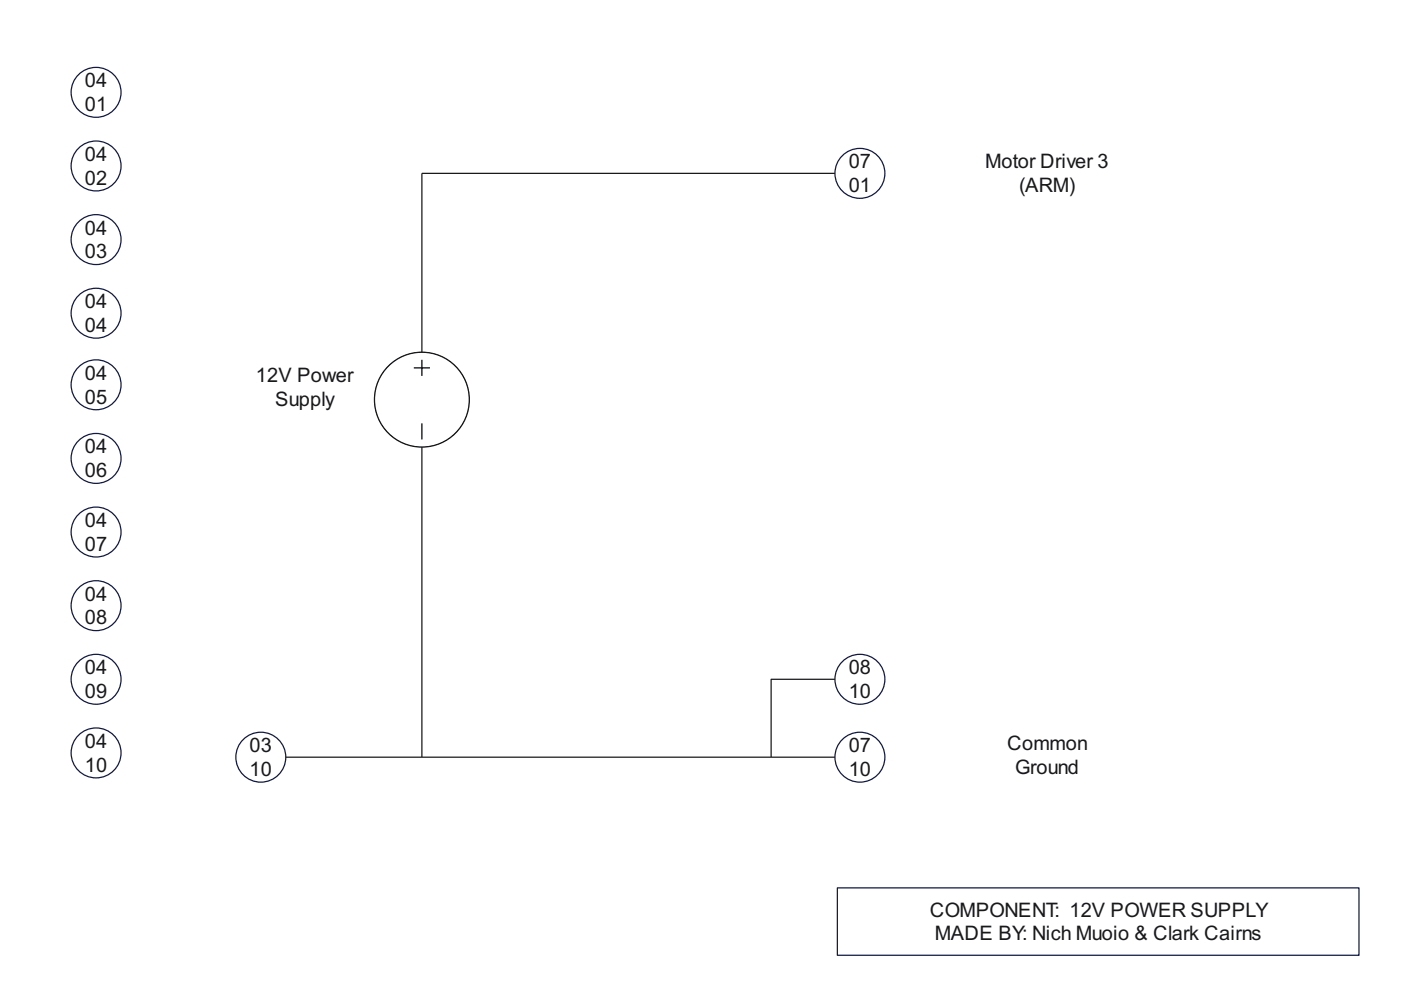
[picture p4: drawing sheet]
<svg xmlns="http://www.w3.org/2000/svg" width="297mm" height="210mm" viewBox="0 0 297 210" stroke-linecap="round" stroke-linejoin="round" font-family="sans-serif">
<circle cx="20.4" cy="19.6" r="5.3" fill="none" stroke="#101843" stroke-width=".26"/>
<circle cx="20.4" cy="35.2" r="5.3" fill="#fff"/>
<circle cx="20.4" cy="35.2" r="5.3" fill="none" stroke="#101843" stroke-width=".26"/>
<circle cx="20.4" cy="50.8" r="5.3" fill="#fff"/>
<circle cx="20.4" cy="50.8" r="5.3" fill="none" stroke="#101843" stroke-width=".26"/>
<circle cx="20.4" cy="66.4" r="5.3" fill="#fff"/>
<circle cx="20.4" cy="66.4" r="5.3" fill="none" stroke="#101843" stroke-width=".26"/>
<circle cx="20.4" cy="81.6" r="5.3" fill="#fff"/>
<circle cx="20.4" cy="81.6" r="5.3" fill="none" stroke="#101843" stroke-width=".26"/>
<circle cx="20.4" cy="97.2" r="5.3" fill="#fff"/>
<circle cx="20.4" cy="97.2" r="5.3" fill="none" stroke="#101843" stroke-width=".26"/>
<circle cx="20.4" cy="112.8" r="5.3" fill="#fff"/>
<circle cx="20.4" cy="112.8" r="5.3" fill="none" stroke="#101843" stroke-width=".26"/>
<circle cx="20.4" cy="128.4" r="5.3" fill="#fff"/>
<circle cx="20.4" cy="128.4" r="5.3" fill="none" stroke="#101843" stroke-width=".26"/>
<circle cx="20.4" cy="144" r="5.3" fill="#fff"/>
<circle cx="20.4" cy="144" r="5.3" fill="none" stroke="#101843" stroke-width=".26"/>
<circle cx="20.4" cy="159.6" r="5.3" fill="#fff"/>
<circle cx="20.4" cy="159.6" r="5.3" fill="none" stroke="#101843" stroke-width=".26"/>
<path d="M177.5 188.3h110.6v14.2h-110.6z" fill="#fff"/>
<path d="M177.5 188.3h110.6v14.2h-110.6z" fill="none" stroke="#101843" stroke-width=".26"/>
<circle cx="182.3" cy="36.8" r="5.3" fill="#fff"/>
<circle cx="182.3" cy="36.8" r="5.3" fill="none" stroke="#101843" stroke-width=".26"/>
<path d="M79.4 84.7a10.1 10.1 0 0 1 20.1 0 10.1 10.1 0 0 1-20.1 0zM89.4 89.8v3.4zM89.4 76.3v3.4zM87.7 78h3.5z" fill="#fff"/>
<g fill="none" stroke="#000" stroke-width=".26">
<path d="M87.7 78h3.5M89.4 76.3v3.4M89.4 89.8v3.4"/>
<circle cx="89.4" cy="84.7" r="10.1"/>
</g>
<path d="M177 36.8h-87.6v37.9" fill="none" stroke="#191919" stroke-width=".26"/>
<circle cx="55.3" cy="160.5" r="5.3" fill="#fff"/>
<circle cx="55.3" cy="160.5" r="5.3" fill="none" stroke="#101843" stroke-width=".26"/>
<path d="M89.4 94.8v65.7h-28.8" fill="none" stroke="#191919" stroke-width=".26"/>
<circle cx="182.3" cy="160.5" r="5.3" fill="#fff"/>
<circle cx="182.3" cy="160.5" r="5.3" fill="none" stroke="#101843" stroke-width=".26"/>
<path d="M89.4 160.5h87.6" fill="none" stroke="#191919" stroke-width=".26"/>
<circle cx="182.3" cy="144" r="5.3" fill="#fff"/>
<circle cx="182.3" cy="144" r="5.3" fill="none" stroke="#101843" stroke-width=".26"/>
<path d="M177 144h-13.5v16.5" fill="none" stroke="#191919" stroke-width=".26"/>
<g font-size="4.2" fill="#191919">
<text x="18" y="18.5">04</text>
<text x="18" y="23.5">01</text>
<text x="18" y="34.1">04</text>
<text x="179.9" y="35.7">07</text>
<text x="208.9" y="35.7">Motor Driver 3</text>
<text x="18" y="39.2">02</text>
<text x="179.9" y="40.7">01</text>
<text x="216.1" y="40.7">(ARM)</text>
<text x="18" y="49.7">04</text>
<text x="18" y="54.8">03</text>
<text x="18" y="65.4">04</text>
<text x="18" y="70.4">04</text>
<text x="18" y="80.5">04</text>
<text x="54.3" y="81.1">12V Power</text>
<text x="18" y="85.6">05</text>
<text x="58.4" y="86.1">Supply</text>
<text x="18" y="96.1">04</text>
<text x="18" y="101.2">06</text>
<text x="18" y="111.7">04</text>
<text x="18" y="116.8">07</text>
<text x="18" y="127.4">04</text>
<text x="18" y="132.4">08</text>
<text x="18" y="143">04</text>
<text x="179.9" y="143">08</text>
<text x="18" y="148">09</text>
<text x="179.9" y="148">10</text>
<text x="18" y="158.6">04</text>
<text x="52.9" y="159.5">03</text>
<text x="179.9" y="159.5">07</text>
<text x="213.5" y="159.1">Common</text>
<text x="18" y="163.6">10</text>
<text x="52.9" y="164.5">10</text>
<text x="179.9" y="164.5">10</text>
<text x="215.3" y="164.1">Ground</text>
<text x="197.1" y="194.3">COMPONENT: 12V POWER SUPPLY</text>
<text x="198.2" y="199.4">MADE BY: Nich Muoio &amp; Clark Cairns</text>
</g>
</svg>
